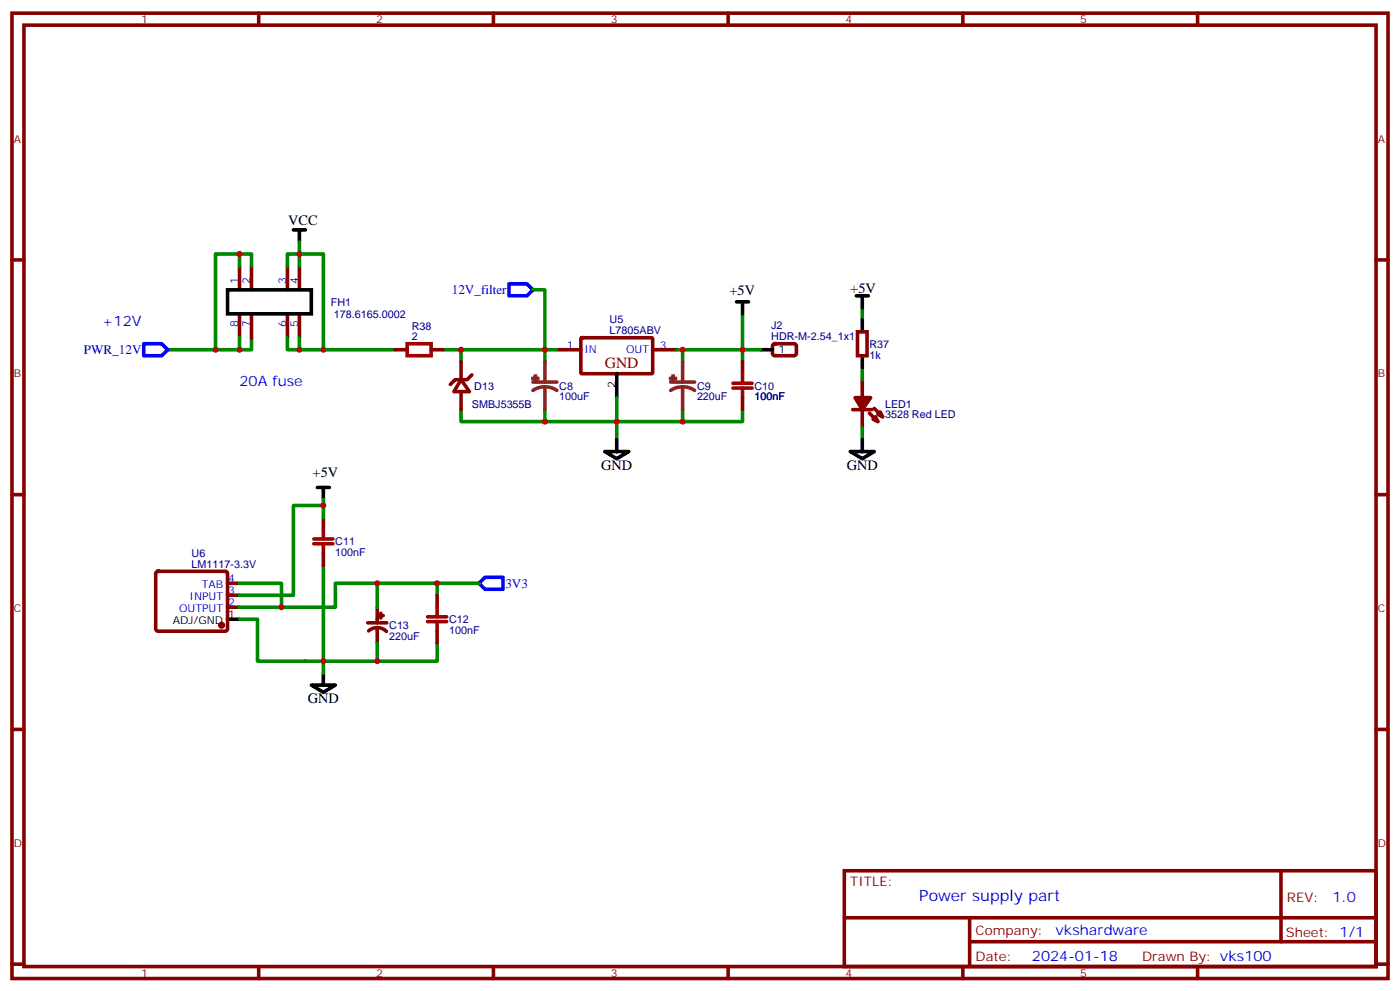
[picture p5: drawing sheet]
<svg xmlns="http://www.w3.org/2000/svg" width="412mm" height="292mm" viewBox="0 0 412 292" stroke-linecap="round" stroke-linejoin="round" font-family="sans-serif">
<g fill="none" stroke="#870000" stroke-width="1.1">
<path d="M3.5 3.9h405.4v284.3h-405.4zM7.1 7.4h398.2v277.3h-398.2zM76.2 3.9v3.5M145.3 3.9v3.5M214.5 3.9v3.5M283.6 3.9v3.5M352.8 3.9v3.5M3.5 76.6h3.6M70.6 78.3v7.1M74.1 78.3v7.1M84.7 78.3v7.1M88.2 78.3v7.1"/>
<path d="M405.3 76.6h3.6M70.6 92.4v7.1M74.1 92.4v7.1M84.7 92.4v7.1M88.2 92.4v7.1M171.2 99.7l.2-.2h20.7l.2 .3-.1 10.1-.3 .2-20.6-.1-.2-.3zM252.6 97.7h2.8v7.1h-2.8zM116.4 103h3.5M127 103h3.5M135.8 111.8l2.5 3.6h-4.6zM135.8 106.5v5.3M135.8 115.4v5.3"/>
<path d="M139 110.4l-1.4 1.4h-3.5l-1.5 1.4M164 103h7.1M192.3 103h7M218.7 106.5v3.6M218.7 117.1v3.6M227.8 101.5l.4-.3 6 .1 .4 .7-.1 2.3-.6 .5-5.9-.1-.5-.6v-2.1zM254 111.8v5.3M251.2 120.7h5.6M254 120.7v5.2M256.1 121.7l2.5 2.5M257.5 120.3l2.5 2.5M3.5 145.7h3.6"/>
<path d="M95.2 152.4v3.5M405.3 145.7h3.6M46.1 168.5l.5-.2h19.7l.5 .2 .2 .5v16.2l-.2 .5-.5 .2h-19.7l-.5-.2-.2-.5v-16.2zM67 171.8h3.6M67 175.3h3.6M67 178.9h3.6M95.2 163v3.5M111.1 178.9v4.5M128.8 175.3v3.6M108.3 183.4h5.6M108.6 185.8a3.8 3.8 0 0 1 5.2 .2M111.1 184.9v4.5"/>
<path d="M111.5 181.3h1.4M112.2 180.6v1.4M128.8 185.9v3.5M3.5 214.8h3.6M405.3 214.8h3.6M248.7 256.5h156.6v28.2h-156.6zM377.3 256.5v20.9M248.7 270.3h156.5M285.6 277.4h119.6M285.6 270.3v14.1M3.5 284h3.6M76.2 284.7v3.5"/>
<path d="M145.3 284.7v3.5M214.5 284.7v3.5M283.6 284.7v3.5M352.8 284.7v3.5M405.3 284h3.6"/>
</g>
<g fill="none" stroke="#000" stroke-width="1.1">
<path d="M86.4 67.7h3.6M88.2 67.7v3.6M67 85.4h24.7v7h-24.7zM217 88.9h3.5M218.7 88.9v3.5M252.2 87.1h3.6M254 87.1v3.6M254 94.2v3.5M181.7 110.1v7M224 103h3.5M254 104.8v3.5M178.2 133h7l-3.5 2.1z"/>
<path d="M181.7 129.5v3.5M250.5 133h7l-3.5 2.1zM254 129.5v3.5M93.5 143.6h3.5M95.2 143.6v3.5M67 182.4h3.6M95.2 198.3v3.5M91.7 201.8h7.1l-3.6 2.1z"/>
</g>
<g fill="none" stroke="#008700" stroke-width="1.1">
<path d="M70.6 78.3v-3.5h3.5v3.5M70.6 74.8h-7.1v28.2M84.7 78.3v-3.5h10.5v28.2h21.2M88.2 71.3v7M70.6 99.5v3.5M74.1 99.5v3.5h-24.7M84.7 99.5v3.5h10.5M88.2 99.5v3.5M157 85.4h3.5v21.1M218.7 92.4v14.1M254 90.7v3.5M130.5 103h33.5"/>
<path d="M135.8 103v3.5M181.7 117.1v12.4M199.3 103h1.8M224 103h-22.9v3.5M254 108.3v3.5M135.8 120.7v3.5h82.9v-3.5M160.5 120.7v3.5M201.1 120.7v3.5M254 125.9v3.6M95.2 148.9h-8.8v26.4h-15.8M95.2 147.1v5.3M70.6 171.8h12.3v7.1"/>
<path d="M95.2 166.5v31.8M111.1 171.8h-12.3v7.1h-28.2M128.8 175.3v-3.5h-17.7v7.1M128.8 171.8h12.3M70.6 182.4h5.2v12.3h35.3v-5.3M128.8 189.4v5.3h-17.7"/>
</g>
<g fill="#870000" stroke="#870000" stroke-width="1.1">
<path d="M257.2 123.5l.7-.7 .7 1.4z"/>
<path d="M259.3 121.4l.7 1.4-1.4-.7z"/>
<path d="M251.9 117.1h4.6l-2.5 3.6z"/>
<circle cx="65.3" cy="184.2" r=".53"/>
</g>
<path d="M149.9 83.6h5.3l1.8 1.8-1.8 1.7h-5.3zM42.3 101.2h5.3l1.8 1.8-1.8 1.8h-5.3zM141.1 171.8l1.8-1.8h5.3v3.6h-5.3z" fill="none" stroke="#00f" stroke-width="1.1"/>
<g fill="none" stroke="#a10000" stroke-width="1.1">
<path d="M119.9 101.2h7.1v3.6h-7.1zM215.9 112.9h5.6M215.9 114.3h5.6M218.7 110.1v2.8M218.7 114.3v2.8M92.4 158.8h5.7M95.2 155.9v2.9M92.4 160.2h5.7M95.2 160.2v2.8M128.8 178.9v2.8M125.9 181.7h5.7M125.9 183.1h5.7"/>
<path d="M128.8 183.1v2.8"/>
</g>
<g fill="#8c2424" stroke="#8c2424" stroke-width="1.1">
<path d="M198.3 110.8v1.4z"/>
<path d="M197.6 111.5h1.4z"/>
<path d="M157 111.5h1.4z"/>
<path d="M157.7 110.8v1.4z"/>
</g>
<path d="M157 112.5h7M160.5 113.9l1.9 .3 1.6 .8M160.5 113.9l-1.8 .3-1.7 .8M160.5 106.5v6M160.5 113.9v6.8M197.6 112.5h7M201.1 113.9l-1.9 .3-1.6 .8M201.1 113.9l1.8 .3 1.7 .8M201.1 106.5v6M201.1 113.9v6.8" fill="none" stroke="#8c2424" stroke-width="1.1"/>
<g fill="#c00">
<circle cx="70.6" cy="103" r=".88"/>
<circle cx="63.5" cy="103" r=".88"/>
<circle cx="70.6" cy="74.8" r=".88"/>
<circle cx="88.2" cy="103" r=".88"/>
<circle cx="88.2" cy="74.8" r=".88"/>
<circle cx="201.1" cy="124.2" r=".88"/>
<circle cx="135.8" cy="103" r=".88"/>
<circle cx="160.5" cy="103" r=".88"/>
<circle cx="160.5" cy="124.2" r=".88"/>
<circle cx="181.7" cy="124.2" r=".88"/>
<circle cx="218.7" cy="103" r=".88"/>
<circle cx="201.1" cy="103" r=".88"/>
<circle cx="95.3" cy="103" r=".88"/>
<circle cx="111.1" cy="194.7" r=".88"/>
<circle cx="111.1" cy="171.8" r=".88"/>
<circle cx="128.8" cy="171.8" r=".88"/>
<circle cx="82.9" cy="178.9" r=".88"/>
<circle cx="95.3" cy="194.7" r=".88"/>
<circle cx="95.3" cy="148.9" r=".88"/>
</g>
<text font-size="4.6" fill="#800" x="178.2" y="108.3">GND</text>
<text font-size="4.6" fill="#00f" x="270.8" y="265.5">Power supply part</text>
<g font-size="4.2">
<text x="84.9" y="66.2">VCC</text>
<text x="214.9" y="86.8">+5V</text>
<text x="250.5" y="86.4">+5V</text>
<text x="92.1" y="140.4">+5V</text>
<text x="177.1" y="138.3">GND</text>
<text x="249.4" y="138.3">GND</text>
<text x="90.7" y="207.1">GND</text>
</g>
<g font-size="4.2" fill="#00f">
<text x="30" y="96">+12V</text>
<text x="70.6" y="113.6">20A fuse</text>
<text x="392.5" y="265.7">1.0</text>
<text x="310.9" y="275.3">vkshardware</text>
<text x="304" y="283.1">2024-01-18</text>
</g>
<g font-size="3.9" fill="#00f">
<text x="133.1" y="86.6">12V_filter</text>
<text x="24.7" y="104.3">PWR_12V</text>
<text x="148.9" y="173.1">3V3</text>
</g>
<g font-size="3.9" fill="#800">
<text x="250.5" y="261.1">TITLE:</text>
<text x="379.1" y="265.7">REV:</text>
<text x="287.4" y="275.3">Company:</text>
<text x="378.7" y="275.9">Sheet: 1/1</text>
<text x="287.4" y="282.9">Date:</text>
<text x="336.4" y="283">Drawn By: vks100</text>
</g>
<g font-size="3.2" fill="#800">
<text x="41.6" y="6.9">1</text>
<text x="110.8" y="6.9">2</text>
<text x="179.9" y="6.9">3</text>
<text x="249.1" y="6.9">4</text>
<text x="318.2" y="6.9">5</text>
<text x="4.1" y="42">A</text>
<text x="405.9" y="42">A</text>
<text x="4.1" y="111.1">B</text>
<text x="405.9" y="111.1">B</text>
<text x="4.1" y="180.3">C</text>
<text x="405.9" y="180.3">C</text>
<text x="4.1" y="249.4">D</text>
<text x="405.9" y="249.4">D</text>
<text x="41.6" y="287.7">1</text>
<text x="110.8" y="287.7">2</text>
<text x="179.9" y="287.7">3</text>
<text x="249.1" y="287.7">4</text>
<text x="318.2" y="287.7">5</text>
</g>
<g font-size="3.2" fill="#00f">
<text x="70.2" y="83.6" transform="rotate(-90 70.2 83.6)">1</text>
<text x="73.7" y="83.6" transform="rotate(-90 73.7 83.6)">2</text>
<text x="84.3" y="83.6" transform="rotate(-90 84.3 83.6)">3</text>
<text x="87.8" y="83.6" transform="rotate(-90 87.8 83.6)">4</text>
<text x="70.2" y="96.2" transform="rotate(-90 70.2 96.2)">8</text>
<text x="73.7" y="96.2" transform="rotate(-90 73.7 96.2)">7</text>
<text x="84.3" y="96.2" transform="rotate(-90 84.3 96.2)">6</text>
<text x="87.8" y="96.2" transform="rotate(-90 87.8 96.2)">5</text>
<text x="167" y="102.7">1</text>
<text x="172.2" y="104.1">IN</text>
<text x="184.4" y="104.1">OUT</text>
<text x="194.4" y="102.7">3</text>
<text x="59.4" y="173.2">TAB</text>
<text x="67.2" y="171.5">4</text>
<text x="55.8" y="176.7">INPUT</text>
<text x="67.2" y="175">3</text>
<text x="67.2" y="178.5">2</text>
<text x="52.8" y="180.3">OUTPUT</text>
</g>
<g font-size="3.2" fill="#000080">
<text x="97.4" y="90.1">FH1</text>
<text x="98.4" y="93.6">178.6165.0002</text>
<text x="179.6" y="95.3">U5</text>
<text x="121.3" y="100.2">2</text>
<text x="121.3" y="97.2">R38</text>
<text x="179.6" y="98.4">L7805ABV</text>
<text x="227.2" y="100.2">HDR-M-2.54_1x1</text>
<text x="227.2" y="97">J2</text>
<text x="256.1" y="105.6">1k</text>
<text x="256.1" y="102.4">R37</text>
<text x="139.7" y="114.9">D13</text>
<text x="164.7" y="117.9">100uF</text>
<text x="164.7" y="114.8">C8</text>
<text x="205.3" y="117.9">220uF</text>
<text x="205.3" y="114.7">C9</text>
<text x="222.2" y="117.9">100nF</text>
<text x="222.2" y="114.7">C10</text>
<text x="139" y="120">SMBJ5355B</text>
<text x="260.7" y="123.2">3528 Red LED</text>
<text x="260.7" y="120">LED1</text>
<text x="98.8" y="160.6">C11</text>
<text x="56.5" y="167.2">LM1117-3.3V</text>
<text x="56.5" y="164.1">U6</text>
<text x="98.8" y="163.8">100nF</text>
<text x="114.7" y="185.3">C13</text>
<text x="132.3" y="183.5">C12</text>
<text x="114.7" y="188.5">220uF</text>
<text x="132.3" y="186.7">100nF</text>
</g>
<g font-size="3.2">
<text x="229.3" y="104.1">1</text>
<text x="181.3" y="114.2" transform="rotate(-90 181.3 114.2)">2</text>
<text x="50.9" y="183.8">ADJ/GND</text>
<text x="67.2" y="182">1</text>
</g>
</svg>
